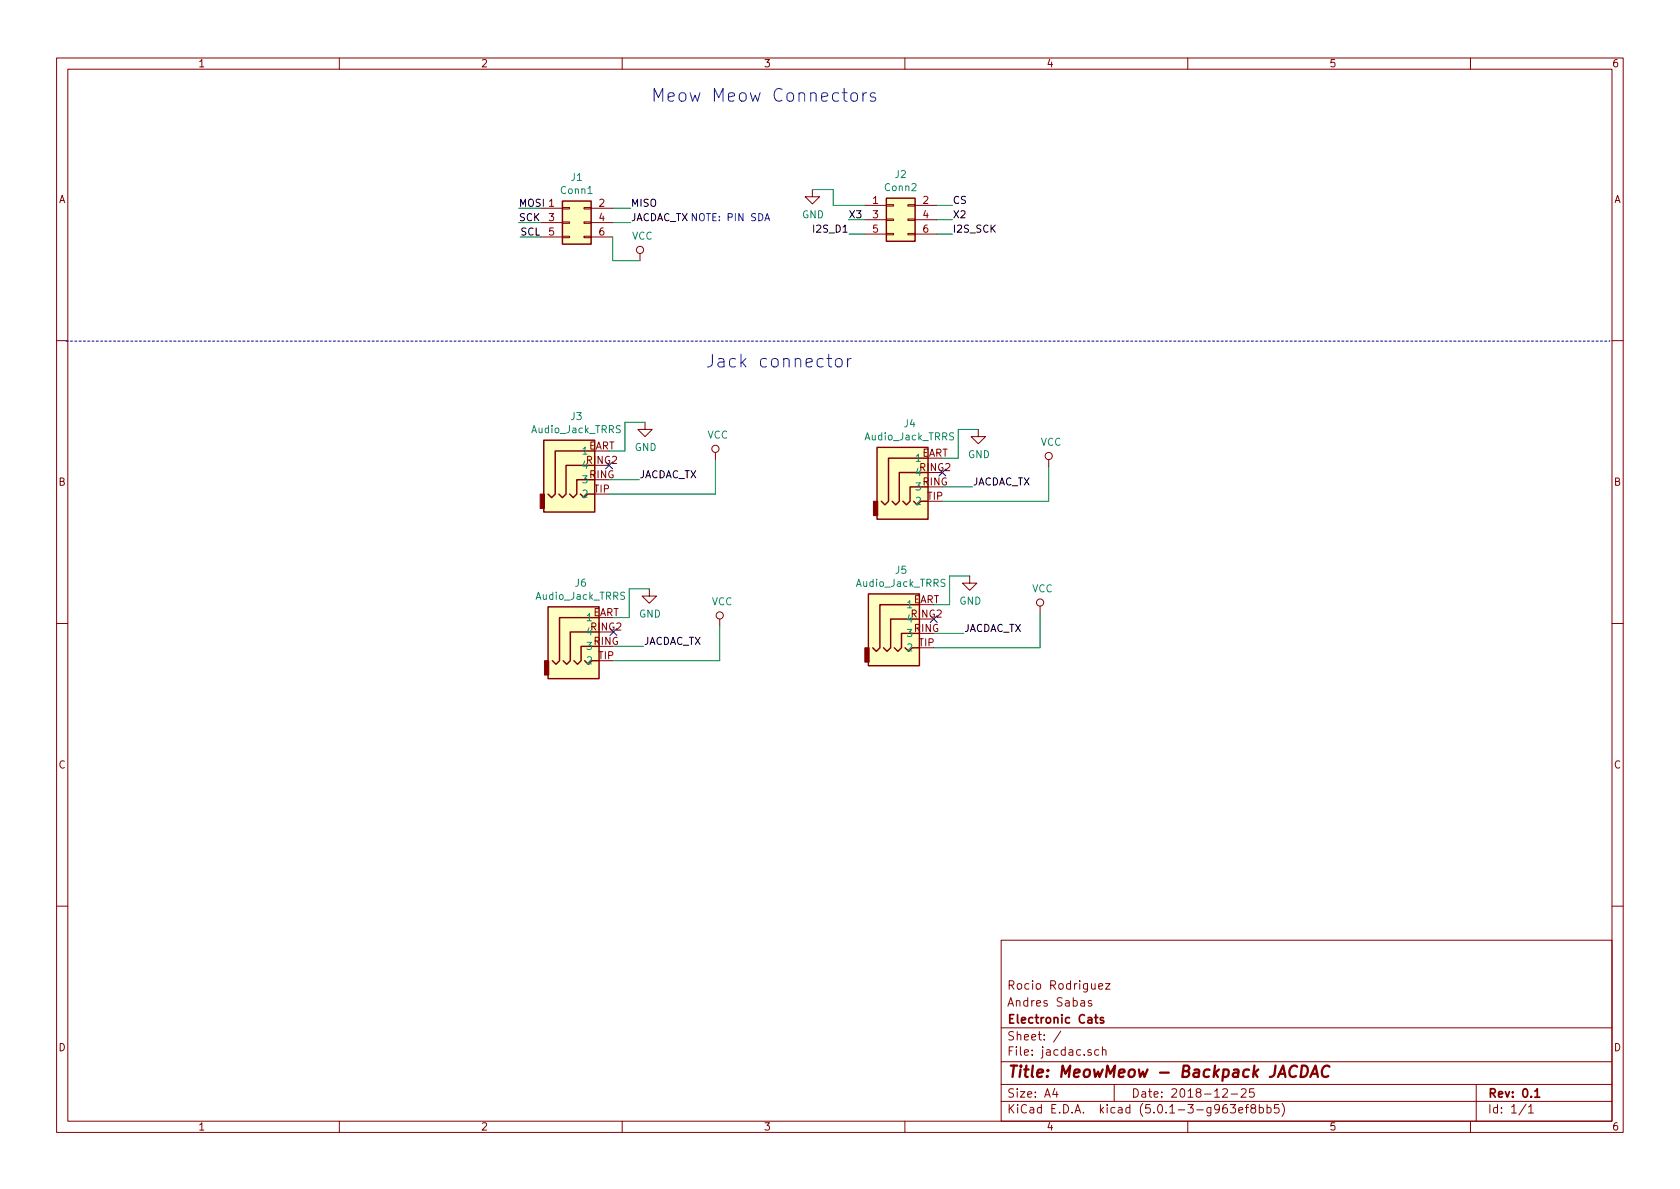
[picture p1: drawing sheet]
EESchema Schematic File Version 4
LIBS:jacdac-cache
EELAYER 26 0
EELAYER END
$Descr A4 11693 8268
encoding utf-8
Sheet 1 1
Title "MeowMeow - Backpack JACDAC"
Date "2018-12-25"
Rev "0.1"
Comp "Electronic Cats"
Comment1 "Andres Sabas"
Comment2 "Rocio Rodriguez"
Comment3 ""
Comment4 ""
$EndDescr
$Comp
L Connector_Generic:Conn_02x03_Odd_Even J1
U 1 1
P 3965 1540
F 0 "J1" H 4015 1857 50  0000 C CNN
F 1 "Conn1" H 4015 1766 50  0000 C CNN
F 2 "Pines:61300621121" H 3965 1540 50  0001 C CNN
F 3 "~" H 3965 1540 50  0001 C CNN
	1    3965 1540
	1    0    0    -1  
$EndComp
$Comp
L Connector_Generic:Conn_02x03_Odd_Even J2
U 1 1
P 6220 1520
F 0 "J2" H 6270 1837 50  0000 C CNN
F 1 "Conn2" H 6270 1746 50  0000 C CNN
F 2 "Pines:61300621121" H 6220 1520 50  0001 C CNN
F 3 "~" H 6220 1520 50  0001 C CNN
	1    6220 1520
	1    0    0    -1  
$EndComp
Wire Wire Line
	3765 1440 3610 1440
Wire Wire Line
	3765 1540 3610 1540
Wire Wire Line
	3765 1640 3620 1640
Wire Wire Line
	4265 1440 4390 1440
Wire Wire Line
	4265 1540 4390 1540
Wire Wire Line
	6020 1520 5905 1520
Wire Wire Line
	6020 1620 5910 1620
Wire Wire Line
	6520 1420 6630 1420
Wire Wire Line
	6520 1520 6630 1520
Wire Wire Line
	6520 1620 6630 1620
Text Label 3610 1440 0    50   ~ 0
MOSI
Text Label 4390 1440 0    50   ~ 0
MISO
Text Label 3610 1540 0    50   ~ 0
SCK
Text Label 4390 1540 0    50   ~ 0
JACDAC_TX
Text Label 3620 1640 0    50   ~ 0
SCL
Text Label 6630 1420 0    50   ~ 0
CS
Text Label 5905 1520 0    50   ~ 0
X3
Text Label 6630 1520 0    50   ~ 0
X2
Text Label 5910 1620 2    50   ~ 0
I2S_D1
Text Label 6630 1620 0    50   ~ 0
I2S_SCK
$Comp
L power:GND #PWR0101
U 1 1
P 5655 1310
F 0 "#PWR0101" H 5655 1060 50  0001 C CNN
F 1 "GND" H 5660 1137 50  0000 C CNN
F 2 "" H 5655 1310 50  0001 C CNN
F 3 "" H 5655 1310 50  0001 C CNN
	1    5655 1310
	1    0    0    -1  
$EndComp
Wire Wire Line
	5800 1420 6020 1420
$Comp
L power:VCC #PWR0102
U 1 1
P 4455 1805
F 0 "#PWR0102" H 4455 1655 50  0001 C CNN
F 1 "VCC" H 4472 1978 50  0000 C CNN
F 2 "" H 4455 1805 50  0001 C CNN
F 3 "" H 4455 1805 50  0001 C CNN
	1    4455 1805
	1    0    0    -1  
$EndComp
Text Notes 4530 710  0    89   ~ 0
Meow Meow Connectors
Wire Wire Line
	5800 1420 5800 1310
Wire Wire Line
	5800 1310 5655 1310
Wire Wire Line
	4265 1640 4265 1805
Wire Wire Line
	4265 1805 4455 1805
Text Notes 4805 1540 0    50   ~ 0
NOTE: PIN SDA
Wire Notes Line
	460  2365 11205 2365
Wire Notes Line
	11205 2365 11205 2360
NoConn ~ 4240 3230
$Comp
L power:GND #PWR0103
U 1 1
P 4490 2930
F 0 "#PWR0103" H 4490 2680 50  0001 C CNN
F 1 "GND" H 4495 2757 50  0000 C CNN
F 2 "" H 4490 2930 50  0001 C CNN
F 3 "" H 4490 2930 50  0001 C CNN
	1    4490 2930
	1    0    0    -1  
$EndComp
Text Label 4450 3330 0    50   ~ 0
JACDAC_TX
$Comp
L power:VCC #PWR0104
U 1 1
P 4980 3190
F 0 "#PWR0104" H 4980 3040 50  0001 C CNN
F 1 "VCC" H 4997 3363 50  0000 C CNN
F 2 "" H 4980 3190 50  0001 C CNN
F 3 "" H 4980 3190 50  0001 C CNN
	1    4980 3190
	1    0    0    -1  
$EndComp
$Comp
L Connector:Audio_Jack_TRRS J3
U 1 1
P 4040 3230
F 0 "J3" H 4013 3572 50  0000 C CNN
F 1 "Audio_Jack_TRRS" H 4013 3481 50  0000 C CNN
F 2 "Connectors:AUDIO-JACK-TRRS-SMD" H 4040 3230 50  0001 C CNN
F 3 "~" H 4040 3230 50  0001 C CNN
	1    4040 3230
	1    0    0    -1  
$EndComp
Wire Wire Line
	4240 3130 4350 3130
Wire Wire Line
	4350 3130 4350 2930
Wire Wire Line
	4350 2930 4490 2930
Wire Wire Line
	4240 3430 4980 3430
Wire Wire Line
	4980 3190 4980 3430
Wire Wire Line
	4240 3330 4450 3330
NoConn ~ 4270 4390
$Comp
L power:GND #PWR04
U 1 1
P 4520 4090
F 0 "#PWR04" H 4520 3840 50  0001 C CNN
F 1 "GND" H 4525 3917 50  0000 C CNN
F 2 "" H 4520 4090 50  0001 C CNN
F 3 "" H 4520 4090 50  0001 C CNN
	1    4520 4090
	1    0    0    -1  
$EndComp
Text Label 4480 4490 0    50   ~ 0
JACDAC_TX
$Comp
L power:VCC #PWR06
U 1 1
P 5010 4350
F 0 "#PWR06" H 5010 4200 50  0001 C CNN
F 1 "VCC" H 5027 4523 50  0000 C CNN
F 2 "" H 5010 4350 50  0001 C CNN
F 3 "" H 5010 4350 50  0001 C CNN
	1    5010 4350
	1    0    0    -1  
$EndComp
$Comp
L Connector:Audio_Jack_TRRS J6
U 1 1
P 4070 4390
F 0 "J6" H 4043 4732 50  0000 C CNN
F 1 "Audio_Jack_TRRS" H 4043 4641 50  0000 C CNN
F 2 "Connectors:AUDIO-JACK-TRRS-SMD" H 4070 4390 50  0001 C CNN
F 3 "~" H 4070 4390 50  0001 C CNN
	1    4070 4390
	1    0    0    -1  
$EndComp
Wire Wire Line
	4270 4290 4380 4290
Wire Wire Line
	4380 4290 4380 4090
Wire Wire Line
	4380 4090 4520 4090
Wire Wire Line
	4270 4590 5010 4590
Wire Wire Line
	5010 4350 5010 4590
Wire Wire Line
	4270 4490 4480 4490
NoConn ~ 6560 3280
$Comp
L power:GND #PWR01
U 1 1
P 6810 2980
F 0 "#PWR01" H 6810 2730 50  0001 C CNN
F 1 "GND" H 6815 2807 50  0000 C CNN
F 2 "" H 6810 2980 50  0001 C CNN
F 3 "" H 6810 2980 50  0001 C CNN
	1    6810 2980
	1    0    0    -1  
$EndComp
Text Label 6770 3380 0    50   ~ 0
JACDAC_TX
$Comp
L power:VCC #PWR02
U 1 1
P 7300 3240
F 0 "#PWR02" H 7300 3090 50  0001 C CNN
F 1 "VCC" H 7317 3413 50  0000 C CNN
F 2 "" H 7300 3240 50  0001 C CNN
F 3 "" H 7300 3240 50  0001 C CNN
	1    7300 3240
	1    0    0    -1  
$EndComp
$Comp
L Connector:Audio_Jack_TRRS J4
U 1 1
P 6360 3280
F 0 "J4" H 6333 3622 50  0000 C CNN
F 1 "Audio_Jack_TRRS" H 6333 3531 50  0000 C CNN
F 2 "Connectors:AUDIO-JACK-TRRS-SMD" H 6360 3280 50  0001 C CNN
F 3 "~" H 6360 3280 50  0001 C CNN
	1    6360 3280
	1    0    0    -1  
$EndComp
Wire Wire Line
	6560 3180 6670 3180
Wire Wire Line
	6670 3180 6670 2980
Wire Wire Line
	6670 2980 6810 2980
Wire Wire Line
	6560 3480 7300 3480
Wire Wire Line
	7300 3240 7300 3480
Wire Wire Line
	6560 3380 6770 3380
NoConn ~ 6500 4300
$Comp
L power:GND #PWR03
U 1 1
P 6750 4000
F 0 "#PWR03" H 6750 3750 50  0001 C CNN
F 1 "GND" H 6755 3827 50  0000 C CNN
F 2 "" H 6750 4000 50  0001 C CNN
F 3 "" H 6750 4000 50  0001 C CNN
	1    6750 4000
	1    0    0    -1  
$EndComp
Text Label 6710 4400 0    50   ~ 0
JACDAC_TX
$Comp
L power:VCC #PWR05
U 1 1
P 7240 4260
F 0 "#PWR05" H 7240 4110 50  0001 C CNN
F 1 "VCC" H 7257 4433 50  0000 C CNN
F 2 "" H 7240 4260 50  0001 C CNN
F 3 "" H 7240 4260 50  0001 C CNN
	1    7240 4260
	1    0    0    -1  
$EndComp
$Comp
L Connector:Audio_Jack_TRRS J5
U 1 1
P 6300 4300
F 0 "J5" H 6273 4642 50  0000 C CNN
F 1 "Audio_Jack_TRRS" H 6273 4551 50  0000 C CNN
F 2 "Connectors:AUDIO-JACK-TRRS-SMD" H 6300 4300 50  0001 C CNN
F 3 "~" H 6300 4300 50  0001 C CNN
	1    6300 4300
	1    0    0    -1  
$EndComp
Wire Wire Line
	6500 4200 6610 4200
Wire Wire Line
	6610 4200 6610 4000
Wire Wire Line
	6610 4000 6750 4000
Wire Wire Line
	6500 4500 7240 4500
Wire Wire Line
	7240 4260 7240 4500
Wire Wire Line
	6500 4400 6710 4400
Text Notes 4910 2560 0    89   ~ 0
Jack connector
$EndSCHEMATC
